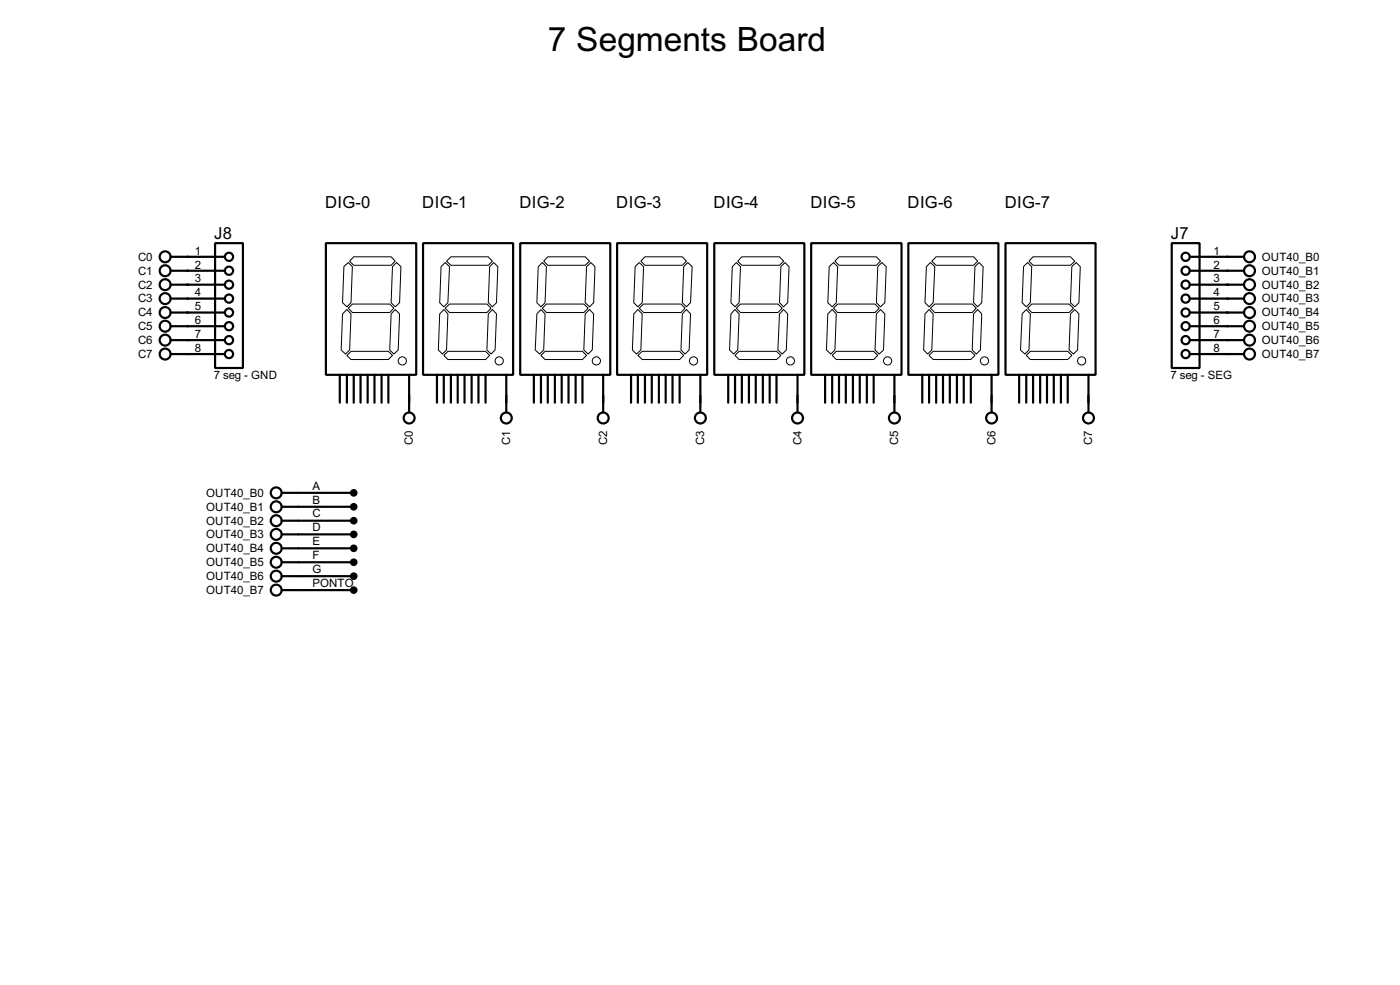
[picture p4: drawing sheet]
<svg xmlns="http://www.w3.org/2000/svg" width="256mm" height="180mm" viewBox="0 0 256 180" stroke-linecap="round" stroke-linejoin="round" font-family="sans-serif">
<g fill="#000">
<circle cx="34.3" cy="49.6" r=".2"/>
<circle cx="34.3" cy="57.2" r=".2"/>
<circle cx="34.3" cy="54.7" r=".2"/>
<circle cx="34.3" cy="59.7" r=".2"/>
<circle cx="34.3" cy="52.1" r=".2"/>
<circle cx="34.3" cy="47" r=".2"/>
<circle cx="224.8" cy="49.6" r=".2"/>
<circle cx="224.8" cy="54.7" r=".2"/>
<circle cx="224.8" cy="57.2" r=".2"/>
<circle cx="224.8" cy="47" r=".2"/>
<circle cx="224.8" cy="52.1" r=".2"/>
<circle cx="224.8" cy="59.7" r=".2"/>
<circle cx="34.3" cy="64.8" r=".2"/>
<circle cx="34.3" cy="62.3" r=".2"/>
<circle cx="224.8" cy="64.8" r=".2"/>
<circle cx="224.8" cy="62.3" r=".2"/>
</g>
<g fill="none" stroke="#000" stroke-width=".4">
<path d="M31.3 47h9.9M31.3 49.6h9.9M31.3 52.1h9.9M31.3 54.7h9.9M31.3 57.2h9.9M31.3 59.7h9.9M39.4 44.5h5.1v22.9h-5.1zM59.7 44.5h16.6v24.1h-16.6zM77.5 44.5h16.5v24.1h-16.5zM95.3 44.5h16.5v24.1h-16.5zM113.1 44.5h16.5v24.1h-16.5zM130.9 44.5h16.5v24.1h-16.5z"/>
<path d="M148.6 44.5h16.6v24.1h-16.6zM166.4 44.5h16.5v24.1h-16.5zM184.2 44.5h16.5v24.1h-16.5zM214.7 44.5h5.1v22.9h-5.1zM218 47h9.9M218 49.6h9.9M218 52.1h9.9M218 54.7h9.9M218 57.2h9.9M218 59.7h9.9M31.3 62.3h9.9M31.3 64.8h9.9"/>
<path d="M62.3 68.6v5.1M63.6 68.6v5.1M64.8 68.6v5.1M66.1 68.6v5.1M67.4 68.6v5.1M68.6 68.6v5.1M69.9 68.6v5.1M71.2 68.6v5.1M75 68.6v6.9M80.1 68.6v5.1M81.3 68.6v5.1M82.6 68.6v5.1"/>
<path d="M83.9 68.6v5.1M85.1 68.6v5.1M86.4 68.6v5.1M87.7 68.6v5.1M89 68.6v5.1M92.8 68.6v6.9M97.8 68.6v5.1M99.1 68.6v5.1M100.4 68.6v5.1M101.7 68.6v5.1M102.9 68.6v5.1M104.2 68.6v5.1"/>
<path d="M105.5 68.6v5.1M106.7 68.6v5.1M110.5 68.6v6.9M115.6 68.6v5.1M116.9 68.6v5.1M118.2 68.6v5.1M119.4 68.6v5.1M120.7 68.6v5.1M122 68.6v5.1M123.2 68.6v5.1M124.5 68.6v5.1M128.3 68.6v6.9"/>
<path d="M133.4 68.6v5.1M134.7 68.6v5.1M135.9 68.6v5.1M137.2 68.6v5.1M138.5 68.6v5.1M139.8 68.6v5.1M141 68.6v5.1M142.3 68.6v5.1M146.1 68.6v6.9M151.2 68.6v5.1M152.5 68.6v5.1M153.7 68.6v5.1"/>
<path d="M155 68.6v5.1M156.3 68.6v5.1M157.5 68.6v5.1M158.8 68.6v5.1M160.1 68.6v5.1M163.9 68.6v6.9M169 68.6v5.1M170.2 68.6v5.1M171.5 68.6v5.1M172.8 68.6v5.1M174 68.6v5.1M175.3 68.6v5.1"/>
<path d="M176.6 68.6v5.1M177.9 68.6v5.1M181.7 68.6v6.9M186.7 68.6v5.1M188 68.6v5.1M189.3 68.6v5.1M190.6 68.6v5.1M191.8 68.6v5.1M193.1 68.6v5.1M194.4 68.6v5.1M195.6 68.6v5.1M199.4 68.6v6.9"/>
<path d="M218 62.3h9.9M218 64.8h9.9M51.6 90.2h13.2M51.6 92.8h13.2M51.6 95.3h13.2M51.6 97.8h13.2M51.6 100.4h13.2M51.6 102.9h13.2M51.6 105.5h13.2M51.6 108h13.2"/>
<circle cx="30.2" cy="49.6" r="1"/>
<circle cx="30.2" cy="47" r="1"/>
<circle cx="30.2" cy="57.2" r="1"/>
<circle cx="30.2" cy="52.1" r="1"/>
<circle cx="30.2" cy="54.7" r="1"/>
<circle cx="30.2" cy="59.7" r="1"/>
<circle cx="41.9" cy="52.1" r=".75"/>
<circle cx="41.9" cy="54.7" r=".75"/>
<circle cx="41.9" cy="57.2" r=".75"/>
<circle cx="41.9" cy="59.7" r=".75"/>
<circle cx="41.9" cy="49.6" r=".75"/>
<circle cx="41.9" cy="47" r=".75"/>
<circle cx="217.2" cy="59.7" r=".75"/>
<circle cx="217.2" cy="54.7" r=".75"/>
<circle cx="217.2" cy="57.2" r=".75"/>
<circle cx="217.2" cy="52.1" r=".75"/>
<circle cx="217.2" cy="49.6" r=".75"/>
<circle cx="217.2" cy="47" r=".75"/>
<circle cx="228.9" cy="49.6" r="1"/>
<circle cx="228.9" cy="47" r="1"/>
<circle cx="228.9" cy="52.1" r="1"/>
<circle cx="228.9" cy="54.7" r="1"/>
<circle cx="228.9" cy="57.2" r="1"/>
<circle cx="228.9" cy="59.7" r="1"/>
<circle cx="30.2" cy="64.8" r="1"/>
<circle cx="30.2" cy="62.3" r="1"/>
<circle cx="41.9" cy="64.8" r=".75"/>
<circle cx="41.9" cy="62.3" r=".75"/>
<circle cx="74.9" cy="76.5" r="1"/>
<circle cx="92.7" cy="76.5" r="1"/>
<circle cx="110.5" cy="76.5" r="1"/>
<circle cx="128.3" cy="76.5" r="1"/>
<circle cx="146.1" cy="76.5" r="1"/>
<circle cx="163.8" cy="76.5" r="1"/>
<circle cx="181.6" cy="76.5" r="1"/>
<circle cx="199.4" cy="76.5" r="1"/>
<circle cx="217.2" cy="62.3" r=".75"/>
<circle cx="217.2" cy="64.8" r=".75"/>
<circle cx="228.9" cy="64.8" r="1"/>
<circle cx="228.9" cy="62.3" r="1"/>
<circle cx="50.6" cy="97.8" r="1"/>
<circle cx="50.6" cy="90.2" r="1"/>
<circle cx="50.6" cy="92.8" r="1"/>
<circle cx="50.6" cy="95.3" r="1"/>
<circle cx="50.6" cy="100.4" r="1"/>
<circle cx="50.6" cy="108" r="1"/>
<circle cx="50.6" cy="105.5" r="1"/>
<circle cx="50.6" cy="102.9" r="1"/>
</g>
<g fill="none" stroke="#000" stroke-width=".18">
<path d="M62.8 57.5l.8-.8 .7 .8-.2 6.6-.8 .7-.8-.7zM63 48.8l.8-.7 .8 .7-.3 6.6-.7 .8-.8-.8zM63.8 56.4l.8-.7h6.8l.8 .7-.8 .8h-6.8zM64.8 47h6.9l.7 .8-.7 .8h-6.9l-.7-.8zM71.9 48.8l.8-.7 .8 .7-.3 6.6-.8 .8-.7-.8zM72.4 56.7l.8 .8-.2 6.6-.8 .7-.8-.7 .3-6.6zM80.8 48.8l.8-.7 .8 .7-.3 6.6-.8 .8-.7-.8zM81.3 56.7l.8 .8-.3 6.6-.7 .7-.8-.7 .3-6.6zM81.6 56.4l.8-.7h6.8l.8 .7-.8 .8h-6.8zM81.8 47.8l.8-.8h6.9l.7 .8-.7 .8h-6.9zM89.7 48.8l.8-.7 .7 .7-.2 6.6-.8 .8-.7-.8zM90.2 56.7l.8 .8-.3 6.6-.7 .7-.8-.7 .3-6.6z"/>
<path d="M98.6 48.8l.8-.7 .7 .7-.2 6.6-.8 .8-.7-.8zM99.1 56.7l.8 .8-.3 6.6-.7 .7-.8-.7 .3-6.6zM99.4 56.4l.7-.7h6.9l.8 .7-.8 .8h-6.9zM100.4 47h6.8l.8 .8-.8 .8h-6.8l-.8-.8zM107.2 57.5l.8-.8 .8 .8-.3 6.6-.7 .7-.8-.7zM107.5 48.8l.8-.7 .7 .7-.2 6.6-.8 .8-.8-.8zM116.4 48.8l.7-.7 .8 .7-.2 6.6-.8 .8-.8-.8zM116.9 56.7l.8 .8-.3 6.6-.8 .7-.7-.7 .2-6.6zM117.1 56.4l.8-.7h6.9l.7 .7-.7 .8h-6.9zM118.2 47h6.8l.8 .8-.8 .8h-6.8l-.8-.8zM125.8 56.7l.7 .8-.2 6.6-.8 .7-.7-.7 .2-6.6zM126 48.1l.8 .7-.3 6.6-.7 .8-.8-.8 .3-6.6z"/>
<path d="M134.7 56.7l.7 .8-.2 6.6-.8 .7-.7-.7 .2-6.6zM134.9 56.4l.8-.7h6.8l.8 .7-.8 .8h-6.8zM134.9 48.1l.8 .7-.3 6.6-.7 .8-.8-.8 .3-6.6zM135.9 47h6.9l.8 .8-.8 .8h-6.9l-.7-.8zM143.6 56.7l.7 .8-.2 6.6-.8 .7-.8-.7 .3-6.6zM143.8 48.1l.8 .7-.3 6.6-.7 .8-.8-.8 .3-6.6zM151.7 57.5l.8-.8 .7 .8-.2 6.6-.8 .7-.8-.7zM151.9 48.8l.8-.7 .8 .7-.3 6.6-.7 .8-.8-.8zM152.7 56.4l.8-.7h6.8l.8 .7-.8 .8h-6.8zM153.7 47h6.9l.7 .8-.7 .8h-6.9l-.7-.8zM161.3 56.7l.8 .8-.2 6.6-.8 .7-.8-.7 .3-6.6zM161.6 48.1l.8 .7-.3 6.6-.8 .8-.7-.8 .2-6.6z"/>
<path d="M169.7 48.8l.8-.7 .8 .7-.3 6.6-.8 .8-.7-.8zM170.2 56.7l.8 .8-.3 6.6-.7 .7-.8-.7 .3-6.6zM170.5 56.4l.8-.7h6.8l.8 .7-.8 .8h-6.8zM170.7 47.8l.8-.8h6.9l.7 .8-.7 .8h-6.9zM178.6 48.8l.8-.7 .7 .7-.2 6.6-.8 .8-.7-.8zM179.1 56.7l.8 .8-.3 6.6-.7 .7-.8-.7 .3-6.6zM187.5 48.8l.8-.7 .7 .7-.2 6.6-.8 .8-.7-.8zM188 56.7l.8 .8-.3 6.6-.7 .7-.8-.7 .3-6.6zM188.3 56.4l.7-.7h6.9l.8 .7-.8 .8h-6.9zM189.3 47h6.8l.8 .8-.8 .8h-6.8l-.8-.8zM196.1 57.5l.8-.8 .8 .8-.3 6.6-.7 .7-.8-.7zM196.4 48.8l.8-.7 .7 .7-.2 6.6-.8 .8-.8-.8z"/>
<path d="M63.6 65.1l.7-.8h6.9l.7 .8-.7 .7h-6.9zM81.3 65.1l.8-.8h6.9l.7 .8-.7 .7h-6.9zM99.1 65.1l.8-.8h6.8l.8 .8-.8 .7h-6.8zM116.9 65.1l.8-.8h6.8l.8 .8-.8 .7h-6.8zM135.4 64.3h6.9l.8 .8-.8 .7h-6.9l-.7-.7zM152.5 65.1l.7-.8h6.9l.7 .8-.7 .7h-6.9zM170.2 65.1l.8-.8h6.9l.7 .8-.7 .7h-6.9zM188 65.1l.8-.8h6.8l.8 .8-.8 .7h-6.8z"/>
<circle cx="73.7" cy="66.1" r=".75"/>
<circle cx="91.4" cy="66.1" r=".75"/>
<circle cx="109.2" cy="66.1" r=".75"/>
<circle cx="127" cy="66.1" r=".75"/>
<circle cx="144.8" cy="66.1" r=".75"/>
<circle cx="162.6" cy="66.1" r=".75"/>
<circle cx="180.3" cy="66.1" r=".75"/>
<circle cx="198.1" cy="66.1" r=".75"/>
</g>
<g fill="#000" stroke="#000" stroke-width=".4">
<circle cx="64.8" cy="92.8" r=".5"/>
<circle cx="64.8" cy="95.3" r=".5"/>
<circle cx="64.8" cy="97.8" r=".5"/>
<circle cx="64.8" cy="90.2" r=".5"/>
<circle cx="64.8" cy="102.9" r=".5"/>
<circle cx="64.8" cy="108" r=".5"/>
<circle cx="64.8" cy="105.5" r=".5"/>
<circle cx="64.8" cy="100.4" r=".5"/>
</g>
<text font-size="6.9" x="100.4" y="9.3">7 Segments Board</text>
<g font-size="3.4">
<text x="59.6" y="38.1">DIG-0</text>
<text x="77.4" y="38.1">DIG-1</text>
<text x="95.2" y="38.1">DIG-2</text>
<text x="112.9" y="38.1">DIG-3</text>
<text x="130.7" y="38.1">DIG-4</text>
<text x="148.5" y="38.1">DIG-5</text>
<text x="166.3" y="38.1">DIG-6</text>
<text x="184.1" y="38.1">DIG-7</text>
<text x="39.3" y="43.7">J8</text>
<text x="214.5" y="43.7">J7</text>
</g>
<g font-size="2.4">
<text x="25.3" y="47.7">C0</text>
<text x="35.7" y="46.6">1</text>
<text x="222.3" y="46.6">1</text>
<text x="231.2" y="47.7">OUT40_B0</text>
<text x="25.3" y="50.3">C1</text>
<text x="25.3" y="52.8">C2</text>
<text x="35.7" y="49.2">2</text>
<text x="35.7" y="51.7">3</text>
<text x="222.3" y="49.2">2</text>
<text x="222.3" y="51.7">3</text>
<text x="231.2" y="50.3">OUT40_B1</text>
<text x="231.2" y="52.8">OUT40_B2</text>
<text x="25.3" y="55.4">C3</text>
<text x="25.3" y="57.9">C4</text>
<text x="35.7" y="54.3">4</text>
<text x="35.7" y="56.8">5</text>
<text x="35.7" y="59.3">6</text>
<text x="222.3" y="54.3">4</text>
<text x="222.3" y="56.8">5</text>
<text x="222.3" y="59.3">6</text>
<text x="231.2" y="55.4">OUT40_B3</text>
<text x="231.2" y="57.9">OUT40_B4</text>
<text x="25.3" y="60.4">C5</text>
<text x="25.3" y="63">C6</text>
<text x="25.3" y="65.5">C7</text>
<text x="35.7" y="61.9">7</text>
<text x="35.7" y="64.4">8</text>
<text x="222.3" y="61.9">7</text>
<text x="222.3" y="64.4">8</text>
<text x="231.2" y="60.4">OUT40_B5</text>
<text x="231.2" y="63">OUT40_B6</text>
<text x="231.2" y="65.5">OUT40_B7</text>
<text x="39.2" y="69.5">7 seg - GND</text>
<text x="214.5" y="69.5">7 seg - SEG</text>
<text x="75.7" y="81.4" transform="rotate(-90 75.7 81.4)">C0</text>
<text x="93.5" y="81.4" transform="rotate(-90 93.5 81.4)">C1</text>
<text x="111.2" y="81.4" transform="rotate(-90 111.2 81.4)">C2</text>
<text x="129" y="81.4" transform="rotate(-90 129 81.4)">C3</text>
<text x="146.8" y="81.4" transform="rotate(-90 146.8 81.4)">C4</text>
<text x="164.6" y="81.4" transform="rotate(-90 164.6 81.4)">C5</text>
<text x="182.4" y="81.4" transform="rotate(-90 182.4 81.4)">C6</text>
<text x="200.1" y="81.4" transform="rotate(-90 200.1 81.4)">C7</text>
<text x="57.2" y="89.6">A</text>
<text x="37.8" y="90.9">OUT40_B0</text>
<text x="37.8" y="93.5">OUT40_B1</text>
<text x="57.2" y="92.2">B</text>
<text x="57.2" y="94.7">C</text>
<text x="37.8" y="96">OUT40_B2</text>
<text x="37.8" y="98.5">OUT40_B3</text>
<text x="37.8" y="101.1">OUT40_B4</text>
<text x="57.2" y="97.2">D</text>
<text x="57.2" y="99.8">E</text>
<text x="37.8" y="103.6">OUT40_B5</text>
<text x="37.8" y="106.2">OUT40_B6</text>
<text x="57.2" y="102.3">F</text>
<text x="57.2" y="104.9">G</text>
<text x="57.2" y="107.4">PONTO</text>
<text x="37.8" y="108.7">OUT40_B7</text>
</g>
</svg>
